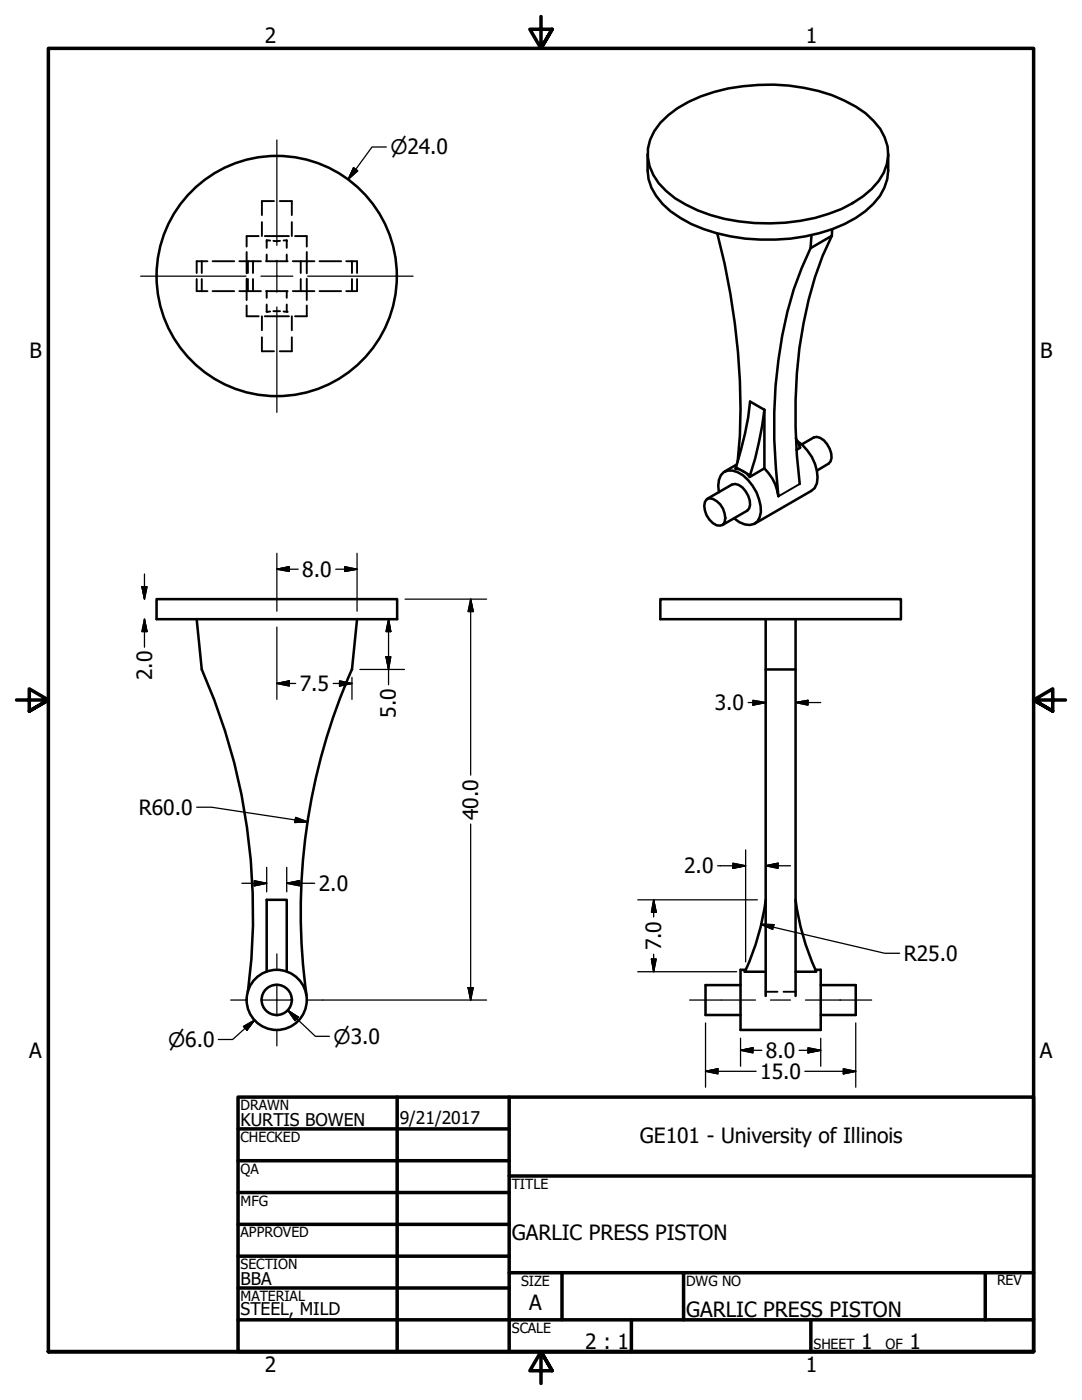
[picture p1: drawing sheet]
<svg xmlns="http://www.w3.org/2000/svg" width="216mm" height="279mm" viewBox="0 0 216 279" stroke-linecap="round" stroke-linejoin="round" font-family="sans-serif">
<!-- layer: Visible (ANSI) -->
<g fill="none" stroke="#000" stroke-width=".51">
<path d="M129.2 30.7v3.3a10.4 10.4 0 0 0 4.6 8.2 30.7 30.7 0 0 0 17.9 5.6 35.5 35.5 0 0 0 19.1-4.3 13.4 13.4 0 0 0 6.2-7.7l.2-1.8v-3.3M131.8 24.5a24.7 24.7 0 0 1 13.5-6.8 38.1 38.1 0 0 1 23.2 2.4 15.3 15.3 0 0 1 8 7.3 9 9 0 0 1-2.6 10.3 25.8 25.8 0 0 1-14.2 6.4 37.1 37.1 0 0 1-22.9-3.3 14.4 14.4 0 0 1-7.2-7.7 8.7 8.7 0 0 1 2.2-8.6zM143.1 46.6a130.9 130.9 0 0 1 4.1 45.5M161.7 49.5a75 75 0 0 0-7 27.5 114.3 114.3 0 0 0 .6 22.1 9.4 9.4 0 0 0-2.8-5.6M161.9 46.9l-.2 2.6M166 47.1a75 75 0 0 0-7 27.4 114.3 114.3 0 0 0 .6 22.1M166 47.1l-4.3 2.4M166.1 45.7l-.1 1.4M141 99.7l.5-.3a3.9 3.9 0 0 1 3.1 4.8l-.3 .5a2.11 2.11 0 0 1-2.8-1 4.1 4.1 0 0 1-.8-3.5zM141.1 99.6l4.9-2.9a2.39 2.39 0 0 1 2.8 1.3 3.6 3.6 0 0 1 .7 3.5l-.4 .4-5 2.9M143.4 98.2a4 4 0 0 1 1-4 3.5 3.5 0 0 1 3.9 .7 9.4 9.4 0 0 1 3.5 7.3 2.43 2.43 0 0 1-3.2 2.4l-1.1-.4-1-.8M147 92.7l-2.4 1.4"/>
<path d="M152.5 81.8l-2.8-1.7a62.9 62.9 0 0 1-3 13.4 4.4 4.4 0 0 1 2.9 1.7M152.5 81.8v11.7l-2.9 1.7M152.5 81.8a75.4 75.4 0 0 1-2.9 13.4M158.8 87.4l.9 1.9-.8 .5M159.1 88a8.9 8.9 0 0 1 3.9 8.5l-.4 .9-.7 .6-11.3 6.5M160 88.7l2.4-1.4a2.35 2.35 0 0 1 2.6 1.3 3.6 3.6 0 0 1 .7 3.5l-.3 .4-2.4 1.4M31.2 119.6h48v4h-48zM131.8 119.6h48v4h-48zM39.2 123.6l1.1 10a120.5 120.5 0 0 1 9.2 64.3M70.2 133.5a120 120 0 0 0-9 65.2M71.2 123.6l-1 10M152.8 123.6v75.2"/>
<path d="M152.8 133.6h5.9M158.7 123.6v75.2M152.8 179.6a50 50 0 0 1-4 14M158.7 179.6a50 50 0 0 0 4 14M53.2 193.9v-14.3h4v14.3M147.8 196.6h-7v6h7M152.8 193.9h-4.2l.2-.4h-1v12h16v-12h-1l.1 .4h-4.2M163.8 196.6h7v6h-7"/>
<circle cx="55.2" cy="55.1" r="24"/>
<circle cx="55.2" cy="199.5" r="3"/>
<circle cx="55.2" cy="199.5" r="6"/>
</g>
<!-- layer: Hidden (ANSI) -->
<g fill="none" stroke="#000" stroke-width=".38">
<path d="M39.2 55.7v2.4h2.2M40.3 52.1v2.4M40.3 55.7v2.4M41.4 52.1h-2.2v2.4M42.4 52.1h4.3M42.4 58.1h4.3M47.8 52.1h4.3M47.8 58.1h4.3M49.2 50.3v4.2M49.2 55.6v4.3M49.5 52.1v2.4M49.5 55.7v2.4"/>
<path d="M50.5 52.1v2.4M50.5 55.7v2.4M51.6 47.1h-2.4v2.1M52.3 44.3v2.8M52.8 47.1h4.9M53.1 52.1h4.3M53.1 58.1h4.3M53.2 48h.7M53.2 48.1v1.4M53.2 50.8v1.3M53.2 58.1v1.3M54.5 48.1h1.4"/>
<path d="M54.7 40.1h-2.4v2.8M55.8 40.1h2.4v2.8M56.6 48h.6M57.2 48.1v1.4M57.2 50.8v1.3M57.2 58.1v1.3M58.2 44.3v2.8M58.4 52.1h4.3M58.4 58.1h4.3M58.9 47.1h2.3v2.1M60 52.1v2.4M60 55.7v2.4"/>
<path d="M61.2 50.3v4.2M61.2 55.6v4.3M63.8 52.1h4.3M63.8 58.1h4.3M69.1 52.1h2.1v2.4M70.2 52.1v2.4M70.2 55.7v2.4M71.2 55.7v2.4h-2.1M49.2 61v2.1h2.4M52.3 67.3v2.8h2.4M52.3 63.1v2.8M52.8 63.1h4.9"/>
<path d="M53.2 60.8v1.4M53.9 62.2h-.7M54.5 62.1h1.4M56.6 62.2h.6M57.2 60.8v1.4M58.2 67.3v2.8h-2.4M58.2 63.1v2.8M61.2 61v2.1h-2.3M152.8 197.9h2.3M156.3 197.9h2.4"/>
</g>
<g fill="#000">
<circle cx="53.2" cy="62.2" r=".19"/>
<circle cx="57.2" cy="62.2" r=".19"/>
</g>
<!-- layer: Visible Narrow (ANSI) -->
<path d="M146.9 93.2l2.8 1.6M159.6 96.6l-4.3 2.5" fill="none" stroke="#000" stroke-width=".38"/>
<!-- layer: Border (ANSI) -->
<g fill="none" stroke="#000" stroke-width=".7">
<path d="M107.9 3.3v6.4l-2.2-3.9h4.5l-2.3 3.9 2.3-3.9M3.3 139.7h6.4l-3.9-2.2v4.4l3.9-2.2-3.9 2.2M212.6 139.7h-6.4l3.9-2.2v4.4l-3.9-2.2 3.9 2.2M47.5 218.9h158.7v50.8h-158.7zM79.2 218.9v50.8M101.6 218.9v50.8M47.5 225.3h54.1M47.5 231.6h54.1M47.5 238h54.1M101.6 234.7h104.6M47.5 244.3h54.1M47.5 250.7h54.1"/>
<path d="M47.5 257h54.1M101.6 254h104.6M112.1 254v9.4M136.4 254v9.4M196.6 254v9.4M9.7 269.7v-260h196.5v260h-196.5h196.5M47.5 263.4h158.7M110.2 273.6l-2.3-3.9 2.3 3.9h-4.5l2.2-3.9v6.4M126 263.4v6.3M161.8 263.4v6.3"/>
</g>
<!-- layer: Center Mark (ANSI) -->
<path d="M55.2 27.9v21.1M28.1 55.1h21M52.1 55.1h6.3M55.2 51.9v6.4M61.4 55.1h21M55.2 61.3v21M46 199.6h3.1M52.1 199.6h6.3M55.2 190.4v3M55.2 196.4v6.4M61.4 199.6h3M55.2 205.7v3" fill="none" stroke="#000" stroke-width=".25"/>
<!-- layer: Centerline (ANSI) -->
<path d="M137.6 199.6h13.1M153.7 199.6h4M160.7 199.6h13.2" fill="none" stroke="#000" stroke-width=".25"/>
<!-- layer: Dimension (ANSI) -->
<g fill="none" stroke="#000" stroke-width=".25">
<path d="M70.5 33.5l.9 .6-1.9 1.7zM77.1 29.3h-2.9l-4.7 6.5M28.3 117.1h1l-.5 2.5zM28.8 114.6v5M55.2 113.6l2.5-.5v.9zM55.2 113.6h4.3M55.2 110.4v11.6M67 113.6h4.2M68.8 113.1l2.4 .5-2.4 .4zM71.2 110.4v11.6M80.8 119.6h16.3M93.9 119.6l.5 2.4h-1z"/>
<path d="M93.9 119.6v35.1M28.8 123.6l.5 2.4h-1zM28.8 123.6v5.6M55.2 136.4l2.5-.5v1zM55.2 125.2v14.4M55.2 136.4h3.8M66.5 136.4h3.7M67.8 135.9l2.4 .5-2.4 .5zM70.2 135.2v4.4M71.8 133.6h8.9M77 131.1h1l-.5 2.5zM77.5 123.6l.5 2.4h-1z"/>
<path d="M77.5 123.6v13.1M150.2 139.8l2.6 .4-2.6 .5zM149.3 140.2h3.5M158.7 140.2l2.5-.4v.9zM158.7 140.2h5.1M39.2 161.1h3l19.2 2.9M48.3 176.3h4.9M50.7 175.8l2.5 .5-2.5 .5zM53.2 173.1v4.9M57.2 176.3l2.6-.5v1zM57.2 176.3h5.6M57.2 173.1v4.9"/>
<path d="M59 163.1l2.4 .9-2.6 .1zM93.9 164.5v35.1M127.3 179.6h23.8M130.4 179.6l.5 2.5h-.9zM130.4 179.6v3.4M143.2 172.8h5.6M146.2 172.3l2.6 .5-2.6 .5zM148.8 169.6v22.4M152.8 172.8l2.5-.5v1zM152.8 172.8h4.9M64.4 199.6h32.7M93.4 197.1h1l-.5 2.5z"/>
<path d="M127.3 193.9h19.7M130 191.4h.9l-.5 2.5zM130.4 190.4v3.5M151.8 184.5h2.6l-.2 1zM151.8 184.5l24.7 5.7h3M48.6 204.9l2.2-1.3-1.5 2zM50.8 203.6l-4.4 3.9h-2.8M57.4 201.6l2.2 1.4-.7 .7zM57.4 201.6l5.5 5.2h2.8M140.8 213.8l2.5-.5v1zM140.8 213.8h10.1M140.8 204.2v12.8"/>
<path d="M147.8 209.6l2.4-.5v1zM147.8 209.6h4.2M147.8 207.2v5.6M159.4 209.6h4.4M160.6 213.8h10.2M161.2 209.1l2.6 .5-2.6 .5zM163.8 207.2v5.6M168.3 213.3l2.5 .5-2.5 .5zM170.8 204.2v12.8"/>
</g>
<g fill="#000" stroke="#000" stroke-width=".25">
<path d="M70.5 33.5l-1 2.3zM70.5 33.5l.9 .6-1.9 1.7zM28.3 117.1l.5 2.5zM28.3 117.1h1l-.5 2.5zM55.2 113.6l2.5-.5zM55.2 113.6l2.5-.5v.9zM68.8 114l2.4-.4zM68.8 113.1l2.4 .5-2.4 .4zM28.8 123.6l.5 2.4zM28.8 123.6l.5 2.4h-1zM55.2 136.4l2.5-.5zM55.2 136.4l2.5-.5v1z"/>
<path d="M67.8 136.9l2.4-.5zM67.8 135.9l2.4 .5-2.4 .5zM77 131.1l.5 2.5zM77 131.1h1l-.5 2.5zM77.5 123.6l.5 2.4zM77.5 123.6l.5 2.4h-1zM93.9 119.6l.5 2.4zM93.9 119.6l.5 2.4h-1zM158.7 140.2l2.5-.4zM158.7 140.2l2.5-.4v.9zM150.2 140.7l2.6-.5zM150.2 139.8l2.6 .4-2.6 .5z"/>
<path d="M50.7 176.8l2.5-.5zM50.7 175.8l2.5 .5-2.5 .5zM58.8 164.1l2.6-.1zM59 163.1l2.4 .9-2.6 .1zM57.2 176.3l2.6-.5zM57.2 176.3l2.6-.5v1zM146.2 173.3l2.6-.5zM146.2 172.3l2.6 .5-2.6 .5zM152.8 172.8l2.5-.5zM152.8 172.8l2.5-.5v1zM93.4 197.1l.5 2.5zM93.4 197.1h1l-.5 2.5z"/>
<path d="M130 191.4l.4 2.5zM130 191.4h.9l-.5 2.5zM130.4 179.6l.5 2.5zM130.4 179.6l.5 2.5h-.9zM151.8 184.5h2.6zM151.8 184.5h2.6l-.2 1zM50.8 203.6l-1.5 2zM48.6 204.9l2.2-1.3-1.5 2zM57.4 201.6l2.2 1.4zM57.4 201.6l2.2 1.4-.7 .7zM140.8 213.8l2.5-.5zM140.8 213.8l2.5-.5v1z"/>
<path d="M147.8 209.6l2.4-.5zM147.8 209.6l2.4-.5v1zM161.2 210.1l2.6-.5zM161.2 209.1l2.6 .5-2.6 .5zM168.3 214.3l2.5-.5zM168.3 213.3l2.5 .5-2.5 .5z"/>
</g>
<g font-size="4.2">
<text x="52.8" y="8.6">2</text>
<text x="160.8" y="8.6">1</text>
<text x="5.9" y="71.4">B</text>
<text x="207.6" y="71.4">B</text>
<text x="60.3" y="115.1">8.0</text>
<text x="30.4" y="135.8" transform="rotate(-90 30.4 135.8)">2.0</text>
<text x="59.8" y="137.9">7.5</text>
<text x="79" y="143.3" transform="rotate(-90 79 143.3)">5.0</text>
<text x="142.6" y="141.7">3.0</text>
<text x="27.7" y="162.6">R60.0</text>
<text x="95.4" y="163.6" transform="rotate(-90 95.4 163.6)">40.0</text>
<text x="63.6" y="177.8">2.0</text>
<text x="136.5" y="174.3">2.0</text>
<text x="132" y="189.7" transform="rotate(-90 132 189.7)">7.0</text>
<text x="180.3" y="191.8">R25.0</text>
<text x="5.8" y="211.1">A</text>
<text x="151.7" y="215.3">15.0</text>
<text x="152.8" y="211.1">8.0</text>
<text x="207.5" y="211.1">A</text>
<text x="127.7" y="228">GE101 - University of Illinois</text>
<text x="102.1" y="247.4">GARLIC PRESS PISTON</text>
<text x="105.6" y="261.5">A</text>
<text x="136.9" y="262.8">GARLIC PRESS PISTON</text>
<text x="116.8" y="269.2">2 : 1</text>
<text x="171.8" y="269.2">1</text>
<text x="181.5" y="269.2">1</text>
<text x="52.8" y="273.8">2</text>
<text x="160.8" y="273.8">1</text>
</g>
<g font-size="4">
<text x="77.9" y="30.8">⌀24.0</text>
<text x="33.5" y="209">⌀6.0</text>
<text x="66.5" y="208.3">⌀3.0</text>
</g>
<g font-size="3.5">
<text x="48" y="224.7">KURTIS BOWEN</text>
<text x="79.8" y="224.2">9/21/2017</text>
<text x="48" y="256.5">BBA</text>
<text x="48" y="262.4">STEEL, MILD</text>
</g>
<g font-size="2.8">
<text x="48" y="221.5">DRAWN</text>
<text x="48" y="227.9">CHECKED</text>
<text x="48" y="234.3">QA</text>
<text x="102.1" y="237.2">TITLE</text>
<text x="48" y="240.6">MFG</text>
<text x="48" y="247">APPROVED</text>
<text x="48" y="253.2">SECTION</text>
<text x="104" y="256.6">SIZE</text>
<text x="136.9" y="256.6">DWG NO</text>
<text x="198.9" y="256.5">REV</text>
<text x="48" y="259.7">MATERIAL</text>
<text x="102.1" y="266">SCALE</text>
<text x="162.3" y="269.2">SHEET</text>
<text x="176.7" y="269.2">OF</text>
</g>
</svg>
